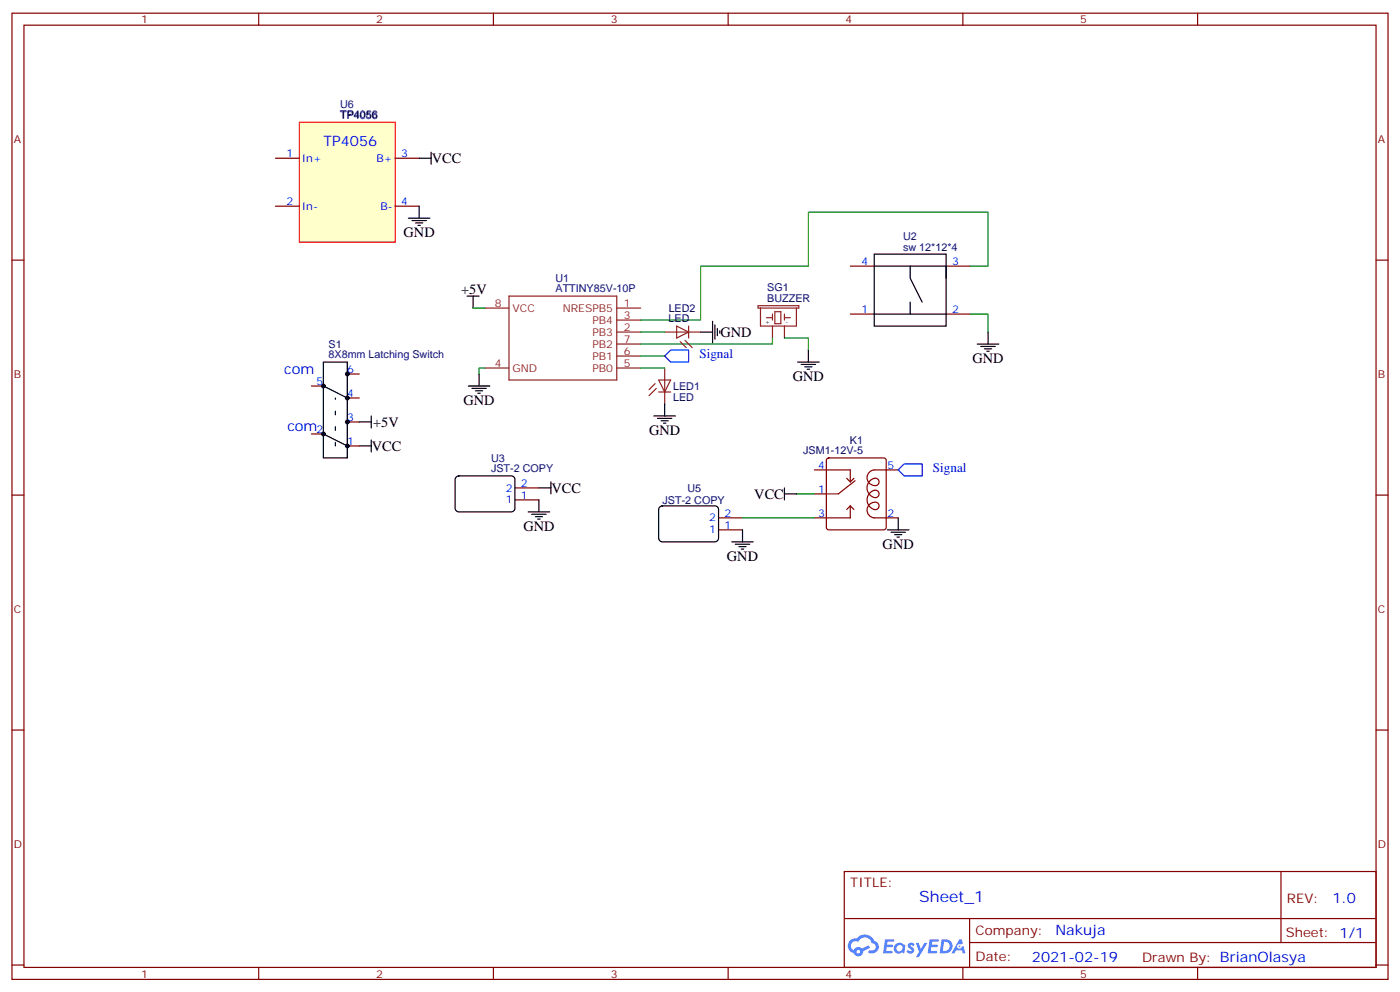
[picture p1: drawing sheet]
<svg xmlns="http://www.w3.org/2000/svg" width="412mm" height="292mm" viewBox="0 0 412 292" stroke-linecap="round" stroke-linejoin="round" font-family="sans-serif">
<g fill="none" stroke="#870000" stroke-width=".35">
<path d="M3.5 3.9h405.4v284.3h-405.4zM7.1 7.4h398.2v277.3h-398.2zM76.2 3.9v3.5M145.3 3.9v3.5M214.5 3.9v3.5M283.6 3.9v3.5M352.8 3.9v3.5M3.5 76.6h3.6M405.3 76.6h3.6M3.5 145.7h3.6M405.3 145.7h3.6M3.5 214.8h3.6"/>
<path d="M405.3 214.8h3.6M248.7 256.5h156.6v28.2h-156.6zM377.3 256.5v20.9M248.7 270.3h156.5M285.6 277.4h119.6M285.6 270.3v14.1M3.5 284h3.6M76.2 284.7v3.5M145.3 284.7v3.5M214.5 284.7v3.5M283.6 284.7v3.5M352.8 284.7v3.5"/>
<path d="M405.3 284h3.6"/>
</g>
<g fill="#5487ff">
<path d="M267.7 277.6a1.22 1.22 0 0 1 1.7 .3l-.4 .6a.47 .47 0 0 0-.3-.4 .47 .47 0 0 0-.5 .2l.1 .2a1.14 1.14 0 0 1 .8 1.8 1.14 1.14 0 0 1-1.9-.1l-.2-.1 .5-.6 .7 .4a.29 .29 0 0 0 .3-.2 .29 .29 0 0 0-.2-.3 1.04 1.04 0 0 1-.6-1.8z"/>
<path d="M260.7 276.4h2.4l.3 .2-.2 .5h-1.8l-.1 .9h1.5l.3 .4-.3 .3h-1.6l-.2 1.1 1.7 .1 .2 .3-.2 .3-2.6 .1z"/>
<path d="M273.8 276.4h2.4l.3 .2-.1 .5h-1.8l-.2 .9h1.6l.3 .4-.4 .3h-1.6l-.1 1.1 1.7 .1 .2 .3-.2 .3h-2.6z"/>
<path d="M282.6 276.4h.7l.3 1.3-.6 .3a.69 .69 0 0 0-1 .2 .69 .69 0 0 0 .4 1 .69 .69 0 0 0 .9-.6l.5-.3 .6 2.2h-.8l-.2-.8h-1.8l-.5 .8h-.8z"/>
<path d="M269.8 277.5h.8l.6 1.8 1.1-1.8h.9l-2.6 4.2h-.8l.9-1.6z"/>
<path d="M277.4 276.4l-.6 4.2h1.3a2.11 2.11 0 0 0 2.5-2.2 2.11 2.11 0 0 0-2.5-2zM278.1 277.1a1.39 1.39 0 0 1 1.7 1.5 1.39 1.39 0 0 1-1.8 1.2h-.3z"/>
<path d="M263.7 278a1.54 1.54 0 0 0-.1 2.2 1.54 1.54 0 0 0 2.2 .1l.6 .3 .3-2.3-.2-.3h-.4a1.49 1.49 0 0 0-2.4 0zM264 279a.94 .94 0 0 1 1.8 0 .94 .94 0 0 1-1.8 0z"/>
<path d="M250.4 276.8a2.18 2.18 0 0 0 1.1 3.7 1.44 1.44 0 0 0 1.6 .9 1.44 1.44 0 0 0 1.2-1.5l2-1-.5-.7-1.9 1a1.47 1.47 0 0 0-2.4 .4 1.39 1.39 0 0 1-.7-1.9 1.39 1.39 0 0 1 2-.5 2.12 2.12 0 0 1 2.2-1.3 2.12 2.12 0 0 1 1.9 1.7 1.14 1.14 0 0 1 1.1 1.4 1.14 1.14 0 0 1-1.7 .7 .43 .43 0 0 0-.5 .4 .43 .43 0 0 0 .4 .5 1.98 1.98 0 0 0 2.5-1.3 1.98 1.98 0 0 0-1.2-2.5 3.1 3.1 0 0 0-5.3-.7l-.9 .1zM252.3 280.1a.55 .55 0 0 1 1.1 0 .55 .55 0 0 1-1.1 0z"/>
<circle cx="282.6" cy="278.5" r=".26"/>
</g>
<g fill="none" stroke="#8c2424" stroke-width=".35">
<path d="M142.9 90.7h7M149.9 87.1h31.8v24.7h-31.8zM181.7 97.7h7M181.7 94.2h7M181.7 90.7h7M195.8 97.7h10.6M199.3 96l3.5 1.7-3.5 1.8zM202.8 96v3.5M223.3 90h12v.7h-12zM224 90.7v5.3h10.6v-5.3M225.8 93.5h1.7M227.5 92.4v1.8"/>
<path d="M227.5 96v3.5M228.2 91.7h1.8v3.5h-1.8zM231.1 93.5h1.7M231.1 92.4v1.8M231.1 96v3.5M142.9 108.3h7M181.7 108.3h7M181.7 104.8h7M181.7 101.2h7M193 112.9l-1.8 1.8M193.3 114.3l-2.1 2.1M194 111.8h3.6l-1.8 3.6z"/>
<path d="M194 115.4h3.6M195.8 108.3v10.6M200.4 100.5l1.7 1.8M201.8 100.2l2.1 2.1M243.4 145.3h3.5"/>
</g>
<g fill="none" stroke="#870000" stroke-width=".35">
<path d="M250.5 78.3h7M278.7 78.3h7.1M250.5 92.4h7M278.7 92.4h7.1M239.9 138.3h10.6v3.5M243.7 135l.4-.2h16.2l.5 .2 .3 .5v19.7l-.3 .5-.5 .2h-16.2l-.5-.2-.2-.5v-19.7zM264.6 138.3h-7.1a2.29 2.29 0 0 0-2 2.8 2.29 2.29 0 0 0 3 1.6 1.14 1.14 0 0 0 .2-1.6 1.14 1.14 0 0 0-1.6-.2 2.86 2.86 0 0 0-1.7 3.2 2.86 2.86 0 0 0 2.8 2.3 1.13 1.13 0 0 0 .6-1.6 1.13 1.13 0 0 0-1.7-.3 2.87 2.87 0 0 0-1.6 3.1 2.87 2.87 0 0 0 2.7 2.3 1.1 1.1 0 0 0 .7-1.3 1.1 1.1 0 0 0-1.4-.8 2.3 2.3 0 0 0-2.1 2.3 2.3 2.3 0 0 0 2.1 2.3h7.1M151.7 147.1h7M151.7 143.6h7M211.7 152.4h7M211.7 155.9h7M239.9 145.3h3.5"/>
<path d="M249.4 140.8l1.1 1M250.5 148.9v3.5h-10.6M250.5 148.9l-1.1 1M250.5 148.9l1 1M251.5 140.8l-1 1M251.9 141.5l-5 3.8"/>
</g>
<g fill="none" stroke="#000" stroke-width=".35">
<path d="M257.5 74.8h21.2v21.2h-21.2zM257.5 78.3h21.2v3.5M268.1 78.3v3.5l3.5 7.1M137.6 87.1h3.5M139.3 87.1v3.6M206.4 97.7h3.5M209.9 94.5v6.4M210.6 95.6v4.2M211.3 96.7v2.1M212 97.4v.7M257.5 92.4h21.2M268.1 88.9v3.5"/>
<path d="M291 97.7v3.5M137.9 113.6h6.4M139 114.3h4.2M140.1 115h2.1M140.8 115.7h.7M141.1 110.1v3.5M195.8 118.9v3.5M234.9 106.5h6.4M236 107.2h4.2M237.1 107.9h2.1M237.8 108.7h.7M238.1 103v3.5"/>
<path d="M287.9 101.2h6.3M288.9 102h4.3M290 102.7h2.1M290.7 103.4h.7M192.6 122.4h6.4M193.7 123.1h4.2M194.7 123.8h2.1M195.4 124.5h.7M134.3 140.5l.8-.4h15.5l.7 .2 .4 .8-.1 8.8-.4 .5-.6 .2h-15.8l-.5-.4-.2-.6v-8.5zM155.6 150.6h6.3M156.6 151.3h4.3M157.7 152h2.1"/>
<path d="M158.4 152.8h.7M158.7 147.1v3.5M194.3 149.3l.8-.4h15.5l.6 .2 .5 .8-.1 8.8-.4 .6-.6 .2-15.8-.1-.6-.4-.2-.6v-8.5zM261.4 155.9h6.4M262.5 156.6h4.2M263.5 157.3h2.1M264.2 158h.7M264.6 152.4v3.5"/>
</g>
<path d="M197.6 103h5.2v3.5h-5.2l-1.8-1.7zM266.3 136.5h5.3v3.6h-5.3l-1.7-1.8z" fill="none" stroke="#00f" stroke-width=".35"/>
<path d="M238.1 78.3h-31.7v15.9h-17.7M139.3 90.7h3.6M227.5 99.5v1.7h-38.8M231.1 99.5h7v3.5M285.8 92.4h5.2v5.3" fill="none" stroke="#008700" stroke-width=".35"/>
<path d="M88.2 36h28.2v35.3h-28.2z" fill="#ffc" stroke="#f00" stroke-width=".35"/>
<path d="M81.1 46.6h7.1M116.4 46.6h7.1M81.1 60.7h7.1M116.4 60.7h7.1M91.7 113.6h3.5M102.3 117.1h3.5M102.3 110.1h3.5M91.7 127.7h3.5M102.3 131.2h3.5M102.3 124.2h3.5" fill="none" stroke="#870000" stroke-width=".35"/>
<g fill="none" stroke="#000" stroke-width=".35">
<path d="M123.5 46.6h3.5M127 44.8v3.5M120.3 64.2h6.3M121.4 64.9h4.2M122.4 65.6h2.1M123.1 66.3h.7M123.5 60.7v3.5M95.2 106.5h7.1v28.3h-7.1zM95.2 113.6l7.1 3.5M95.2 127.7l7.1 3.5M105.8 131.2h3.6M105.8 124.2h3.6"/>
<path d="M109.4 122.4v3.5M109.4 129.5v3.5M158.7 143.6h3.6M162.3 141.8v3.5M215.5 159.5h6.4M218.7 155.9v3.6M231.1 145.3h3.5M231.1 143.6v3.5M216.6 160.2h4.2M217.7 160.9h2.1M218.4 161.6h.7"/>
</g>
<path d="M238.1 78.3v-15.9h52.9v15.9h-5.2M188.7 97.7h7.1M142.9 108.3h-1.8v1.8M188.7 108.3h7.1M188.7 104.8h7.1M218.7 152.4h21.2M234.6 145.3h5.3" fill="none" stroke="#008700" stroke-width=".35"/>
<g fill="#000" stroke="#000" stroke-width=".35">
<circle cx="95.2" cy="113.6" r=".53"/>
<circle cx="102.3" cy="110.1" r=".53"/>
<circle cx="102.3" cy="117.1" r=".53"/>
<circle cx="95.2" cy="127.7" r=".53"/>
<circle cx="102.3" cy="131.2" r=".53"/>
<circle cx="102.3" cy="124.2" r=".53"/>
</g>
<path d="M98.8 131.2v-14.1" fill="none" stroke="#000" stroke-width=".35" stroke-dasharray="1.1 3.5"/>
<text font-size="4.6" fill="#00f" x="270.8" y="265.5">Sheet_1</text>
<g font-size="4.2" fill="#00f">
<text x="95.2" y="43">TP4056</text>
<text x="83.7" y="110">com</text>
<text x="84.7" y="126.8">com</text>
<text x="392.5" y="265.7">1.0</text>
<text x="310.9" y="275.3">Nakuja</text>
<text x="304" y="283.1">2021-02-19</text>
</g>
<g font-size="4.2">
<text x="127.2" y="48">VCC</text>
<text x="118.9" y="69.8">GND</text>
<text x="135.8" y="86.4">+5V</text>
<text x="212.2" y="99.1">GND</text>
<text x="286.5" y="106.9">GND</text>
<text x="233.5" y="112.2">GND</text>
<text x="136.5" y="119.2">GND</text>
<text x="109.9" y="125.6">+5V</text>
<text x="191.2" y="128.1">GND</text>
<text x="109.5" y="132.7">VCC</text>
<text x="162.5" y="145">VCC</text>
<text x="222.2" y="146.8">VCC</text>
<text x="154.2" y="156.3">GND</text>
<text x="260" y="161.6">GND</text>
<text x="214.1" y="165.1">GND</text>
</g>
<g font-size="3.9" fill="#00f">
<text x="206" y="105.3">Signal</text>
<text x="274.8" y="138.8">Signal</text>
</g>
<g font-size="3.9" fill="#800">
<text x="250.5" y="261.1">TITLE:</text>
<text x="379.1" y="265.7">REV:</text>
<text x="287.4" y="275.3">Company:</text>
<text x="378.7" y="275.9">Sheet: 1/1</text>
<text x="287.4" y="282.9">Date:</text>
<text x="336.4" y="283">Drawn By: BrianOlasya</text>
</g>
<g font-size="3.2" fill="#800">
<text x="41.6" y="6.9">1</text>
<text x="110.8" y="6.9">2</text>
<text x="179.9" y="6.9">3</text>
<text x="249.1" y="6.9">4</text>
<text x="318.2" y="6.9">5</text>
<text x="4.1" y="42">A</text>
<text x="405.9" y="42">A</text>
<text x="4.1" y="111.1">B</text>
<text x="405.9" y="111.1">B</text>
<text x="4.1" y="180.3">C</text>
<text x="405.9" y="180.3">C</text>
<text x="4.1" y="249.4">D</text>
<text x="405.9" y="249.4">D</text>
<text x="41.6" y="287.7">1</text>
<text x="110.8" y="287.7">2</text>
<text x="179.9" y="287.7">3</text>
<text x="249.1" y="287.7">4</text>
<text x="318.2" y="287.7">5</text>
</g>
<g font-size="3.2" fill="#000080">
<text x="100.2" y="34.9">TP4056</text>
<text x="100.2" y="31.7">U6</text>
<text x="266" y="70.6">U2</text>
<text x="266" y="73.7">sw 12*12*4</text>
<text x="163.6" y="82.9">U1</text>
<text x="163.6" y="86">ATTINY85V-10P</text>
<text x="226" y="88.9">BUZZER</text>
<text x="226" y="85.7">SG1</text>
<text x="197" y="94.9">LED</text>
<text x="197" y="91.7">LED2</text>
<text x="96.8" y="105.5">8X8mm Latching Switch</text>
<text x="96.8" y="102.4">S1</text>
<text x="198.3" y="117.9">LED</text>
<text x="198.3" y="114.7">LED1</text>
<text x="250.4" y="130.5">K1</text>
<text x="144.7" y="135.9">U3</text>
<text x="236.6" y="133.7">JSM1-12V-5</text>
<text x="144.7" y="139">JST-2 COPY</text>
<text x="195.2" y="148.2">JST-2 COPY</text>
<text x="202.5" y="144.7">U5</text>
</g>
<g font-size="3.2" fill="#00f">
<text x="84.4" y="46.2">1</text>
<text x="88.9" y="47.6">In+</text>
<text x="110.9" y="47.6">B+</text>
<text x="118.2" y="46.2">3</text>
<text x="84.4" y="60.3">2</text>
<text x="88.9" y="61.7">In-</text>
<text x="112.1" y="61.7">B-</text>
<text x="118.2" y="60.3">4</text>
<text x="253.7" y="78">4</text>
<text x="280.5" y="78">3</text>
<text x="253.7" y="92.1">1</text>
<text x="280.5" y="92.1">2</text>
<text x="93.2" y="113.2">5</text>
<text x="102.3" y="109.7">6</text>
<text x="102.3" y="116.8">4</text>
<text x="102.3" y="123.8">3</text>
<text x="93.2" y="127.4">2</text>
<text x="102.3" y="130.9">1</text>
<text x="241" y="137.9">4</text>
<text x="261.4" y="137.9">5</text>
<text x="153.5" y="143.2">2</text>
<text x="149" y="148.2">1</text>
<text x="149" y="144.6">2</text>
<text x="153.5" y="146.8">1</text>
<text x="241" y="145">1</text>
<text x="208.9" y="153.5">2</text>
<text x="213.4" y="155.6">1</text>
<text x="213.4" y="152">2</text>
<text x="241" y="152">3</text>
<text x="261.4" y="152">2</text>
<text x="208.9" y="157">1</text>
</g>
<g font-size="3.2" fill="#8d2323">
<text x="145.8" y="90.3">8</text>
<text x="151" y="91.7">VCC</text>
<text x="165.8" y="91.7">NRESPB5</text>
<text x="174.5" y="95.2">PB4</text>
<text x="183.8" y="93.8">3</text>
<text x="183.8" y="90.3">1</text>
<text x="174.5" y="98.8">PB3</text>
<text x="183.8" y="100.9">7</text>
<text x="183.8" y="97.4">2</text>
<text x="145.8" y="107.9">4</text>
<text x="174.5" y="105.8">PB1</text>
<text x="174.5" y="102.3">PB2</text>
<text x="183.8" y="107.9">5</text>
<text x="183.8" y="104.4">6</text>
<text x="151" y="109.4">GND</text>
<text x="174.5" y="109.4">PB0</text>
</g>
<g font-size="1.8">
<text x="225.4" y="95.4">+</text>
<text x="231.4" y="95.4">-</text>
</g>
</svg>
